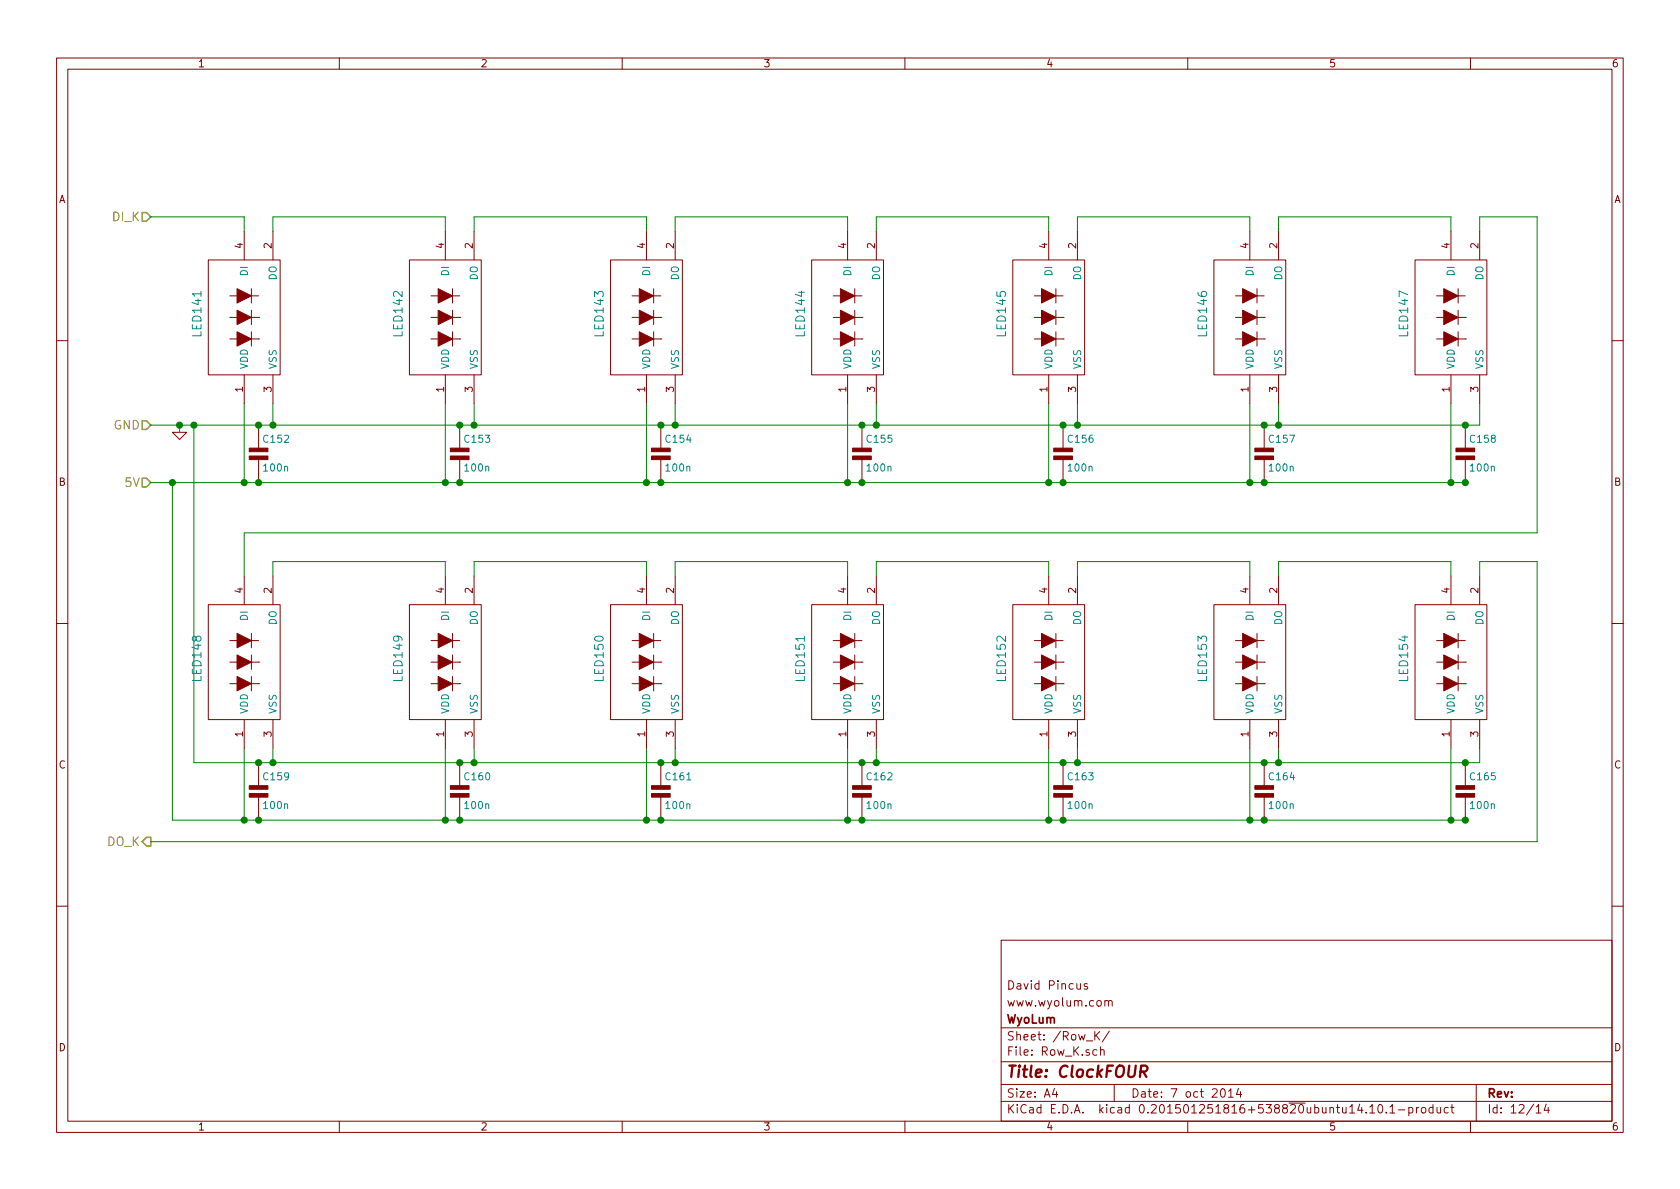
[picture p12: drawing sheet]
EESchema Schematic File Version 2
LIBS:ClockFOUR
LIBS:ClockFOUR-cache
EELAYER 25 0
EELAYER END
$Descr A4 11693 8268
encoding utf-8
Sheet 12 14
Title "ClockFOUR"
Date "7 oct 2014"
Rev ""
Comp "WyoLum"
Comment1 "www.wyolum.com"
Comment2 "David Pincus"
Comment3 ""
Comment4 ""
$EndDescr
Text HLabel 1050 5850 0    60   Output ~ 0
DO_K
Text HLabel 1050 2950 0    60   Input ~ 0
GND
Text HLabel 1050 1500 0    60   Input ~ 0
DI_K
Text HLabel 1050 3350 0    60   Input ~ 0
5V
$Comp
L GND #PWR021
U 1 1
P 1250 3000
F 0 "#PWR021" H 1250 3000 30  0001 C CNN
F 1 "GND" H 1250 2930 30  0001 C CNN
F 2 "" H 1250 3000 60  0001 C CNN
F 3 "" H 1250 3000 60  0001 C CNN
	1    1250 3000
	1    0    0    -1  
$EndComp
$Comp
L C2 C152
U 1 1
P 1800 3150
F 0 "C152" H 1825 3250 50  0000 L CNN
F 1 "100n" H 1825 3050 50  0000 L CNN
F 2 "C4_Pretty:c_0805_led" H 1800 3150 50  0001 C CNN
F 3 "" H 1800 3150 60  0001 C CNN
F 4 "CAP CER 0.1UF 25V 10% X7R 0805" H 1800 3350 60  0001 L CNN "Field4"
F 5 "100n, 25V" H 1800 3450 60  0001 L CNN "Field5"
F 6 "Surface Mount, MLCC" H 1800 3550 60  0001 L CNN "Field6"
F 7 "Kemet" H 1800 3650 60  0001 L CNN "Field7"
F 8 "C0805C104K3RACTU" H 1800 3750 60  0001 L CNN "Field8"
F 9 "Digikey" H 1800 3850 60  0001 L CNN "Field9"
F 10 "399-1168-1-ND" H 1800 3950 60  0001 L CNN "Field10"
F 11 "http://www.digikey.com/product-detail/en/C0805C104K3RACTU/399-1168-1-ND/411443" H 1800 4050 60  0001 L CNN "Field11"
	1    1800 3150
	1    0    0    -1  
$EndComp
Wire Wire Line
	1250 2950 1250 3000
Wire Wire Line
	1050 1500 1700 1500
Wire Wire Line
	1700 1500 1700 1600
Connection ~ 1250 2950
Wire Wire Line
	1900 1600 1900 1500
Wire Wire Line
	1900 1500 3100 1500
Wire Wire Line
	3100 1500 3100 1600
Wire Wire Line
	3300 1600 3300 1500
Wire Wire Line
	3300 1500 4500 1500
Wire Wire Line
	4500 1500 4500 1600
Wire Wire Line
	4700 1600 4700 1500
Wire Wire Line
	4700 1500 5900 1500
Wire Wire Line
	5900 1500 5900 1600
Wire Wire Line
	6100 1600 6100 1500
Wire Wire Line
	6100 1500 7300 1500
Wire Wire Line
	7300 1500 7300 1600
Wire Wire Line
	7500 1600 7500 1500
Wire Wire Line
	7500 1500 8700 1500
Wire Wire Line
	8700 1500 8700 1600
Wire Wire Line
	8900 1600 8900 1500
Wire Wire Line
	8900 1500 10100 1500
Wire Wire Line
	10100 1500 10100 1600
Wire Wire Line
	10300 1600 10300 1500
Wire Wire Line
	10300 1500 10700 1500
Wire Wire Line
	10700 3700 1700 3700
Wire Wire Line
	1700 3700 1700 4000
Wire Wire Line
	1900 4000 1900 3900
Wire Wire Line
	1900 3900 3100 3900
Wire Wire Line
	3100 3900 3100 4000
Wire Wire Line
	3300 4000 3300 3900
Wire Wire Line
	3300 3900 4500 3900
Wire Wire Line
	4500 3900 4500 4000
Wire Wire Line
	4700 4000 4700 3900
Wire Wire Line
	4700 3900 5900 3900
Wire Wire Line
	5900 3900 5900 4000
Wire Wire Line
	6100 4000 6100 3900
Wire Wire Line
	6100 3900 7300 3900
Wire Wire Line
	7300 3900 7300 4000
Wire Wire Line
	7500 4000 7500 3900
Wire Wire Line
	7500 3900 8700 3900
Wire Wire Line
	8700 3900 8700 4000
Wire Wire Line
	8900 4000 8900 3900
Wire Wire Line
	8900 3900 10100 3900
Wire Wire Line
	10100 3900 10100 4000
Wire Wire Line
	10300 4000 10300 3900
Wire Wire Line
	10300 3900 10700 3900
Wire Wire Line
	10700 3900 10700 5850
Wire Wire Line
	10700 5850 1050 5850
Wire Wire Line
	10700 1500 10700 3700
Wire Wire Line
	1050 2950 10300 2950
Wire Wire Line
	10300 2950 10300 2800
Wire Wire Line
	1050 3350 10200 3350
Wire Wire Line
	1900 2800 1900 2950
Connection ~ 1900 2950
Wire Wire Line
	3300 2800 3300 2950
Connection ~ 3300 2950
Wire Wire Line
	4700 2800 4700 2950
Connection ~ 4700 2950
Wire Wire Line
	6100 2800 6100 2950
Connection ~ 6100 2950
Wire Wire Line
	7500 2800 7500 2950
Connection ~ 7500 2950
Wire Wire Line
	8900 2800 8900 2950
Connection ~ 8900 2950
Wire Wire Line
	10100 3350 10100 2800
Wire Wire Line
	8700 2800 8700 3350
Connection ~ 8700 3350
Wire Wire Line
	7300 2800 7300 3350
Connection ~ 7300 3350
Wire Wire Line
	5900 2800 5900 3350
Connection ~ 5900 3350
Wire Wire Line
	4500 2800 4500 3350
Connection ~ 4500 3350
Wire Wire Line
	3100 2800 3100 3350
Connection ~ 3100 3350
Wire Wire Line
	1700 2800 1700 3350
Connection ~ 1700 3350
$Comp
L C2 C153
U 1 1
P 3200 3150
F 0 "C153" H 3225 3250 50  0000 L CNN
F 1 "100n" H 3225 3050 50  0000 L CNN
F 2 "C4_Pretty:c_0805_led" H 3200 3150 50  0001 C CNN
F 3 "" H 3200 3150 60  0001 C CNN
F 4 "CAP CER 0.1UF 25V 10% X7R 0805" H 3200 3350 60  0001 L CNN "Field4"
F 5 "100nF, 25V" H 3200 3450 60  0001 L CNN "Field5"
F 6 "Surface Mount, MLCC" H 3200 3550 60  0001 L CNN "Field6"
F 7 "Kemet" H 3200 3650 60  0001 L CNN "Field7"
F 8 "C0805C104K3RACTU" H 3200 3750 60  0001 L CNN "Field8"
F 9 "Digikey" H 3200 3850 60  0001 L CNN "Field9"
F 10 "399-1168-1-ND" H 3200 3950 60  0001 L CNN "Field10"
F 11 "http://www.digikey.com/product-detail/en/C0805C104K3RACTU/399-1168-1-ND/411443" H 3200 4050 60  0001 L CNN "Field11"
	1    3200 3150
	1    0    0    -1  
$EndComp
$Comp
L C2 C154
U 1 1
P 4600 3150
F 0 "C154" H 4625 3250 50  0000 L CNN
F 1 "100n" H 4625 3050 50  0000 L CNN
F 2 "C4_Pretty:c_0805_led" H 4600 3150 50  0001 C CNN
F 3 "" H 4600 3150 60  0001 C CNN
F 4 "CAP CER 0.1UF 25V 10% X7R 0805" H 4600 3350 60  0001 L CNN "Field4"
F 5 "100n, 25V" H 4600 3450 60  0001 L CNN "Field5"
F 6 "Surface Mount, MLCC" H 4600 3550 60  0001 L CNN "Field6"
F 7 "Kemet" H 4600 3650 60  0001 L CNN "Field7"
F 8 "C0805C104K3RACTU" H 4600 3750 60  0001 L CNN "Field8"
F 9 "Digikey" H 4600 3850 60  0001 L CNN "Field9"
F 10 "399-1168-1-ND" H 4600 3950 60  0001 L CNN "Field10"
F 11 "http://www.digikey.com/product-detail/en/C0805C104K3RACTU/399-1168-1-ND/411443" H 4600 4050 60  0001 L CNN "Field11"
	1    4600 3150
	1    0    0    -1  
$EndComp
$Comp
L C2 C155
U 1 1
P 6000 3150
F 0 "C155" H 6025 3250 50  0000 L CNN
F 1 "100n" H 6025 3050 50  0000 L CNN
F 2 "C4_Pretty:c_0805_led" H 6000 3150 50  0001 C CNN
F 3 "" H 6000 3150 60  0001 C CNN
F 4 "CAP CER 0.1UF 25V 10% X7R 0805" H 6000 3350 60  0001 L CNN "Field4"
F 5 "100nF, 25V" H 6000 3450 60  0001 L CNN "Field5"
F 6 "Surface Mount, MLCC" H 6000 3550 60  0001 L CNN "Field6"
F 7 "Kemet" H 6000 3650 60  0001 L CNN "Field7"
F 8 "C0805C104K3RACTU" H 6000 3750 60  0001 L CNN "Field8"
F 9 "Digikey" H 6000 3850 60  0001 L CNN "Field9"
F 10 "399-1168-1-ND" H 6000 3950 60  0001 L CNN "Field10"
F 11 "http://www.digikey.com/product-detail/en/C0805C104K3RACTU/399-1168-1-ND/411443" H 6000 4050 60  0001 L CNN "Field11"
	1    6000 3150
	1    0    0    -1  
$EndComp
$Comp
L C2 C156
U 1 1
P 7400 3150
F 0 "C156" H 7425 3250 50  0000 L CNN
F 1 "100n" H 7425 3050 50  0000 L CNN
F 2 "C4_Pretty:c_0805_led" H 7400 3150 50  0001 C CNN
F 3 "" H 7400 3150 60  0001 C CNN
F 4 "CAP CER 0.1UF 25V 10% X7R 0805" H 7400 3350 60  0001 L CNN "Field4"
F 5 "100n, 25V" H 7400 3450 60  0001 L CNN "Field5"
F 6 "Surface Mount, MLCC" H 7400 3550 60  0001 L CNN "Field6"
F 7 "Kemet" H 7400 3650 60  0001 L CNN "Field7"
F 8 "C0805C104K3RACTU" H 7400 3750 60  0001 L CNN "Field8"
F 9 "Digikey" H 7400 3850 60  0001 L CNN "Field9"
F 10 "399-1168-1-ND" H 7400 3950 60  0001 L CNN "Field10"
F 11 "http://www.digikey.com/product-detail/en/C0805C104K3RACTU/399-1168-1-ND/411443" H 7400 4050 60  0001 L CNN "Field11"
	1    7400 3150
	1    0    0    -1  
$EndComp
$Comp
L C2 C157
U 1 1
P 8800 3150
F 0 "C157" H 8825 3250 50  0000 L CNN
F 1 "100n" H 8825 3050 50  0000 L CNN
F 2 "C4_Pretty:c_0805_led" H 8800 3150 50  0001 C CNN
F 3 "" H 8800 3150 60  0001 C CNN
F 4 "CAP CER 0.1UF 25V 10% X7R 0805" H 8800 3350 60  0001 L CNN "Field4"
F 5 "100nF, 25V" H 8800 3450 60  0001 L CNN "Field5"
F 6 "Surface Mount, MLCC" H 8800 3550 60  0001 L CNN "Field6"
F 7 "Kemet" H 8800 3650 60  0001 L CNN "Field7"
F 8 "C0805C104K3RACTU" H 8800 3750 60  0001 L CNN "Field8"
F 9 "Digikey" H 8800 3850 60  0001 L CNN "Field9"
F 10 "399-1168-1-ND" H 8800 3950 60  0001 L CNN "Field10"
F 11 "http://www.digikey.com/product-detail/en/C0805C104K3RACTU/399-1168-1-ND/411443" H 8800 4050 60  0001 L CNN "Field11"
	1    8800 3150
	1    0    0    -1  
$EndComp
$Comp
L C2 C158
U 1 1
P 10200 3150
F 0 "C158" H 10225 3250 50  0000 L CNN
F 1 "100n" H 10225 3050 50  0000 L CNN
F 2 "C4_Pretty:c_0805_led" H 10200 3150 50  0001 C CNN
F 3 "" H 10200 3150 60  0001 C CNN
F 4 "CAP CER 0.1UF 25V 10% X7R 0805" H 10200 3350 60  0001 L CNN "Field4"
F 5 "100n, 25V" H 10200 3450 60  0001 L CNN "Field5"
F 6 "Surface Mount, MLCC" H 10200 3550 60  0001 L CNN "Field6"
F 7 "Kemet" H 10200 3650 60  0001 L CNN "Field7"
F 8 "C0805C104K3RACTU" H 10200 3750 60  0001 L CNN "Field8"
F 9 "Digikey" H 10200 3850 60  0001 L CNN "Field9"
F 10 "399-1168-1-ND" H 10200 3950 60  0001 L CNN "Field10"
F 11 "http://www.digikey.com/product-detail/en/C0805C104K3RACTU/399-1168-1-ND/411443" H 10200 4050 60  0001 L CNN "Field11"
	1    10200 3150
	1    0    0    -1  
$EndComp
Connection ~ 10100 3350
$Comp
L C2 C159
U 1 1
P 1800 5500
F 0 "C159" H 1825 5600 50  0000 L CNN
F 1 "100n" H 1825 5400 50  0000 L CNN
F 2 "C4_Pretty:c_0805_led" H 1800 5500 50  0001 C CNN
F 3 "" H 1800 5500 60  0001 C CNN
F 4 "CAP CER 0.1UF 25V 10% X7R 0805" H 1800 5700 60  0001 L CNN "Field4"
F 5 "100nF, 25V" H 1800 5800 60  0001 L CNN "Field5"
F 6 "Surface Mount, MLCC" H 1800 5900 60  0001 L CNN "Field6"
F 7 "Kemet" H 1800 6000 60  0001 L CNN "Field7"
F 8 "C0805C104K3RACTU" H 1800 6100 60  0001 L CNN "Field8"
F 9 "Digikey" H 1800 6200 60  0001 L CNN "Field9"
F 10 "399-1168-1-ND" H 1800 6300 60  0001 L CNN "Field10"
F 11 "http://www.digikey.com/product-detail/en/C0805C104K3RACTU/399-1168-1-ND/411443" H 1800 6400 60  0001 L CNN "Field11"
	1    1800 5500
	1    0    0    -1  
$EndComp
Wire Wire Line
	1350 2950 1350 5300
Wire Wire Line
	1350 5300 10300 5300
Wire Wire Line
	1900 5300 1900 5200
Wire Wire Line
	10300 5300 10300 5200
Connection ~ 1900 5300
Wire Wire Line
	8900 5300 8900 5200
Connection ~ 8900 5300
Wire Wire Line
	7500 5300 7500 5200
Connection ~ 7500 5300
Wire Wire Line
	6100 5300 6100 5200
Connection ~ 6100 5300
Wire Wire Line
	4700 5300 4700 5200
Connection ~ 4700 5300
Wire Wire Line
	3300 5300 3300 5200
Connection ~ 3300 5300
Connection ~ 1800 5300
Connection ~ 7400 2950
Connection ~ 8800 2950
Connection ~ 6000 2950
Connection ~ 6000 3350
Connection ~ 7400 3350
Connection ~ 8800 3350
Connection ~ 10200 2950
Connection ~ 10200 3350
Connection ~ 4600 2950
Connection ~ 4600 3350
Connection ~ 3200 3350
Connection ~ 3200 2950
Connection ~ 1800 2950
Connection ~ 1800 3350
Wire Wire Line
	1200 3350 1200 5700
Wire Wire Line
	1200 5700 10200 5700
Connection ~ 1200 3350
Wire Wire Line
	10100 5200 10100 5700
Connection ~ 1800 5700
Wire Wire Line
	8700 5200 8700 5700
Connection ~ 8700 5700
Wire Wire Line
	7300 5200 7300 5700
Connection ~ 7300 5700
Wire Wire Line
	5900 5200 5900 5700
Connection ~ 5900 5700
Wire Wire Line
	4500 5200 4500 5700
Connection ~ 4500 5700
Wire Wire Line
	3100 5200 3100 5700
Connection ~ 3100 5700
Wire Wire Line
	1700 5200 1700 5700
Connection ~ 1700 5700
$Comp
L C2 C160
U 1 1
P 3200 5500
F 0 "C160" H 3225 5600 50  0000 L CNN
F 1 "100n" H 3225 5400 50  0000 L CNN
F 2 "C4_Pretty:c_0805_led" H 3200 5500 50  0001 C CNN
F 3 "" H 3200 5500 60  0001 C CNN
F 4 "CAP CER 0.1UF 25V 10% X7R 0805" H 3200 5700 60  0001 L CNN "Field4"
F 5 "100n, 25V" H 3200 5800 60  0001 L CNN "Field5"
F 6 "Surface Mount, MLCC" H 3200 5900 60  0001 L CNN "Field6"
F 7 "Kemet" H 3200 6000 60  0001 L CNN "Field7"
F 8 "C0805C104K3RACTU" H 3200 6100 60  0001 L CNN "Field8"
F 9 "Digikey" H 3200 6200 60  0001 L CNN "Field9"
F 10 "399-1168-1-ND" H 3200 6300 60  0001 L CNN "Field10"
F 11 "http://www.digikey.com/product-detail/en/C0805C104K3RACTU/399-1168-1-ND/411443" H 3200 6400 60  0001 L CNN "Field11"
	1    3200 5500
	1    0    0    -1  
$EndComp
$Comp
L C2 C161
U 1 1
P 4600 5500
F 0 "C161" H 4625 5600 50  0000 L CNN
F 1 "100n" H 4625 5400 50  0000 L CNN
F 2 "C4_Pretty:c_0805_led" H 4600 5500 50  0001 C CNN
F 3 "" H 4600 5500 60  0001 C CNN
F 4 "CAP CER 0.1UF 25V 10% X7R 0805" H 4600 5700 60  0001 L CNN "Field4"
F 5 "100nF, 25V" H 4600 5800 60  0001 L CNN "Field5"
F 6 "Surface Mount, MLCC" H 4600 5900 60  0001 L CNN "Field6"
F 7 "Kemet" H 4600 6000 60  0001 L CNN "Field7"
F 8 "C0805C104K3RACTU" H 4600 6100 60  0001 L CNN "Field8"
F 9 "Digikey" H 4600 6200 60  0001 L CNN "Field9"
F 10 "399-1168-1-ND" H 4600 6300 60  0001 L CNN "Field10"
F 11 "http://www.digikey.com/product-detail/en/C0805C104K3RACTU/399-1168-1-ND/411443" H 4600 6400 60  0001 L CNN "Field11"
	1    4600 5500
	1    0    0    -1  
$EndComp
$Comp
L C2 C162
U 1 1
P 6000 5500
F 0 "C162" H 6025 5600 50  0000 L CNN
F 1 "100n" H 6025 5400 50  0000 L CNN
F 2 "C4_Pretty:c_0805_led" H 6000 5500 50  0001 C CNN
F 3 "" H 6000 5500 60  0001 C CNN
F 4 "CAP CER 0.1UF 25V 10% X7R 0805" H 6000 5700 60  0001 L CNN "Field4"
F 5 "100n, 25V" H 6000 5800 60  0001 L CNN "Field5"
F 6 "Surface Mount, MLCC" H 6000 5900 60  0001 L CNN "Field6"
F 7 "Kemet" H 6000 6000 60  0001 L CNN "Field7"
F 8 "C0805C104K3RACTU" H 6000 6100 60  0001 L CNN "Field8"
F 9 "Digikey" H 6000 6200 60  0001 L CNN "Field9"
F 10 "399-1168-1-ND" H 6000 6300 60  0001 L CNN "Field10"
F 11 "http://www.digikey.com/product-detail/en/C0805C104K3RACTU/399-1168-1-ND/411443" H 6000 6400 60  0001 L CNN "Field11"
	1    6000 5500
	1    0    0    -1  
$EndComp
$Comp
L C2 C163
U 1 1
P 7400 5500
F 0 "C163" H 7425 5600 50  0000 L CNN
F 1 "100n" H 7425 5400 50  0000 L CNN
F 2 "C4_Pretty:c_0805_led" H 7400 5500 50  0001 C CNN
F 3 "" H 7400 5500 60  0001 C CNN
F 4 "CAP CER 0.1UF 25V 10% X7R 0805" H 7400 5700 60  0001 L CNN "Field4"
F 5 "100nF, 25V" H 7400 5800 60  0001 L CNN "Field5"
F 6 "Surface Mount, MLCC" H 7400 5900 60  0001 L CNN "Field6"
F 7 "Kemet" H 7400 6000 60  0001 L CNN "Field7"
F 8 "C0805C104K3RACTU" H 7400 6100 60  0001 L CNN "Field8"
F 9 "Digikey" H 7400 6200 60  0001 L CNN "Field9"
F 10 "399-1168-1-ND" H 7400 6300 60  0001 L CNN "Field10"
F 11 "http://www.digikey.com/product-detail/en/C0805C104K3RACTU/399-1168-1-ND/411443" H 7400 6400 60  0001 L CNN "Field11"
	1    7400 5500
	1    0    0    -1  
$EndComp
$Comp
L C2 C164
U 1 1
P 8800 5500
F 0 "C164" H 8825 5600 50  0000 L CNN
F 1 "100n" H 8825 5400 50  0000 L CNN
F 2 "C4_Pretty:c_0805_led" H 8800 5500 50  0001 C CNN
F 3 "" H 8800 5500 60  0001 C CNN
F 4 "CAP CER 0.1UF 25V 10% X7R 0805" H 8800 5700 60  0001 L CNN "Field4"
F 5 "100n, 25V" H 8800 5800 60  0001 L CNN "Field5"
F 6 "Surface Mount, MLCC" H 8800 5900 60  0001 L CNN "Field6"
F 7 "Kemet" H 8800 6000 60  0001 L CNN "Field7"
F 8 "C0805C104K3RACTU" H 8800 6100 60  0001 L CNN "Field8"
F 9 "Digikey" H 8800 6200 60  0001 L CNN "Field9"
F 10 "399-1168-1-ND" H 8800 6300 60  0001 L CNN "Field10"
F 11 "http://www.digikey.com/product-detail/en/C0805C104K3RACTU/399-1168-1-ND/411443" H 8800 6400 60  0001 L CNN "Field11"
	1    8800 5500
	1    0    0    -1  
$EndComp
$Comp
L C2 C165
U 1 1
P 10200 5500
F 0 "C165" H 10225 5600 50  0000 L CNN
F 1 "100n" H 10225 5400 50  0000 L CNN
F 2 "C4_Pretty:c_0805_led" H 10200 5500 50  0001 C CNN
F 3 "" H 10200 5500 60  0001 C CNN
F 4 "CAP CER 0.1UF 25V 10% X7R 0805" H 10200 5700 60  0001 L CNN "Field4"
F 5 "100nF, 25V" H 10200 5800 60  0001 L CNN "Field5"
F 6 "Surface Mount, MLCC" H 10200 5900 60  0001 L CNN "Field6"
F 7 "Kemet" H 10200 6000 60  0001 L CNN "Field7"
F 8 "C0805C104K3RACTU" H 10200 6100 60  0001 L CNN "Field8"
F 9 "Digikey" H 10200 6200 60  0001 L CNN "Field9"
F 10 "399-1168-1-ND" H 10200 6300 60  0001 L CNN "Field10"
F 11 "http://www.digikey.com/product-detail/en/C0805C104K3RACTU/399-1168-1-ND/411443" H 10200 6400 60  0001 L CNN "Field11"
	1    10200 5500
	1    0    0    -1  
$EndComp
Connection ~ 10200 5700
Connection ~ 10200 5300
Connection ~ 8800 5700
Connection ~ 8800 5300
Connection ~ 7400 5300
Connection ~ 7400 5700
Connection ~ 6000 5700
Connection ~ 6000 5300
Connection ~ 4600 5300
Connection ~ 4600 5700
Connection ~ 3200 5700
Connection ~ 3200 5300
Connection ~ 1350 2950
Connection ~ 10100 5700
$Comp
L WS2812B LED141
U 1 1
P 1625 2175
F 0 "LED141" V 1375 2175 60  0000 C CNN
F 1 "WS2812B" V 2025 2175 60  0001 C CNN
F 2 "C4_Pretty:RGB_WS2811B" H 1625 2175 60  0001 C CNN
F 3 "~" H 1625 2175 60  0000 C CNN
	1    1625 2175
	1    0    0    -1  
$EndComp
$Comp
L WS2812B LED142
U 1 1
P 3025 2175
F 0 "LED142" V 2775 2175 60  0000 C CNN
F 1 "WS2812B" V 3425 2175 60  0001 C CNN
F 2 "C4_Pretty:RGB_WS2811B" H 3025 2175 60  0001 C CNN
F 3 "~" H 3025 2175 60  0000 C CNN
	1    3025 2175
	1    0    0    -1  
$EndComp
$Comp
L WS2812B LED143
U 1 1
P 4425 2175
F 0 "LED143" V 4175 2175 60  0000 C CNN
F 1 "WS2812B" V 4825 2175 60  0001 C CNN
F 2 "C4_Pretty:RGB_WS2811B" H 4425 2175 60  0001 C CNN
F 3 "~" H 4425 2175 60  0000 C CNN
	1    4425 2175
	1    0    0    -1  
$EndComp
$Comp
L WS2812B LED144
U 1 1
P 5825 2175
F 0 "LED144" V 5575 2175 60  0000 C CNN
F 1 "WS2812B" V 6225 2175 60  0001 C CNN
F 2 "C4_Pretty:RGB_WS2811B" H 5825 2175 60  0001 C CNN
F 3 "~" H 5825 2175 60  0000 C CNN
	1    5825 2175
	1    0    0    -1  
$EndComp
$Comp
L WS2812B LED145
U 1 1
P 7225 2175
F 0 "LED145" V 6975 2175 60  0000 C CNN
F 1 "WS2812B" V 7625 2175 60  0001 C CNN
F 2 "C4_Pretty:RGB_WS2811B" H 7225 2175 60  0001 C CNN
F 3 "~" H 7225 2175 60  0000 C CNN
	1    7225 2175
	1    0    0    -1  
$EndComp
$Comp
L WS2812B LED146
U 1 1
P 8625 2175
F 0 "LED146" V 8375 2175 60  0000 C CNN
F 1 "WS2812B" V 9025 2175 60  0001 C CNN
F 2 "C4_Pretty:RGB_WS2811B" H 8625 2175 60  0001 C CNN
F 3 "~" H 8625 2175 60  0000 C CNN
	1    8625 2175
	1    0    0    -1  
$EndComp
$Comp
L WS2812B LED147
U 1 1
P 10025 2175
F 0 "LED147" V 9775 2175 60  0000 C CNN
F 1 "WS2812B" V 10425 2175 60  0001 C CNN
F 2 "C4_Pretty:RGB_WS2811B" H 10025 2175 60  0001 C CNN
F 3 "~" H 10025 2175 60  0000 C CNN
	1    10025 2175
	1    0    0    -1  
$EndComp
$Comp
L WS2812B LED148
U 1 1
P 1625 4575
F 0 "LED148" V 1375 4575 60  0000 C CNN
F 1 "WS2812B" V 2025 4575 60  0001 C CNN
F 2 "C4_Pretty:RGB_WS2811B" H 1625 4575 60  0001 C CNN
F 3 "~" H 1625 4575 60  0000 C CNN
	1    1625 4575
	1    0    0    -1  
$EndComp
$Comp
L WS2812B LED149
U 1 1
P 3025 4575
F 0 "LED149" V 2775 4575 60  0000 C CNN
F 1 "WS2812B" V 3425 4575 60  0001 C CNN
F 2 "C4_Pretty:RGB_WS2811B" H 3025 4575 60  0001 C CNN
F 3 "~" H 3025 4575 60  0000 C CNN
	1    3025 4575
	1    0    0    -1  
$EndComp
$Comp
L WS2812B LED150
U 1 1
P 4425 4575
F 0 "LED150" V 4175 4575 60  0000 C CNN
F 1 "WS2812B" V 4825 4575 60  0001 C CNN
F 2 "C4_Pretty:RGB_WS2811B" H 4425 4575 60  0001 C CNN
F 3 "~" H 4425 4575 60  0000 C CNN
	1    4425 4575
	1    0    0    -1  
$EndComp
$Comp
L WS2812B LED151
U 1 1
P 5825 4575
F 0 "LED151" V 5575 4575 60  0000 C CNN
F 1 "WS2812B" V 6225 4575 60  0001 C CNN
F 2 "C4_Pretty:RGB_WS2811B" H 5825 4575 60  0001 C CNN
F 3 "~" H 5825 4575 60  0000 C CNN
	1    5825 4575
	1    0    0    -1  
$EndComp
$Comp
L WS2812B LED152
U 1 1
P 7225 4575
F 0 "LED152" V 6975 4575 60  0000 C CNN
F 1 "WS2812B" V 7625 4575 60  0001 C CNN
F 2 "C4_Pretty:RGB_WS2811B" H 7225 4575 60  0001 C CNN
F 3 "~" H 7225 4575 60  0000 C CNN
	1    7225 4575
	1    0    0    -1  
$EndComp
$Comp
L WS2812B LED153
U 1 1
P 8625 4575
F 0 "LED153" V 8375 4575 60  0000 C CNN
F 1 "WS2812B" V 9025 4575 60  0001 C CNN
F 2 "C4_Pretty:RGB_WS2811B" H 8625 4575 60  0001 C CNN
F 3 "~" H 8625 4575 60  0000 C CNN
	1    8625 4575
	1    0    0    -1  
$EndComp
$Comp
L WS2812B LED154
U 1 1
P 10025 4575
F 0 "LED154" V 9775 4575 60  0000 C CNN
F 1 "WS2812B" V 10425 4575 60  0001 C CNN
F 2 "C4_Pretty:RGB_WS2811B" H 10025 4575 60  0001 C CNN
F 3 "~" H 10025 4575 60  0000 C CNN
	1    10025 4575
	1    0    0    -1  
$EndComp
$EndSCHEMATC
